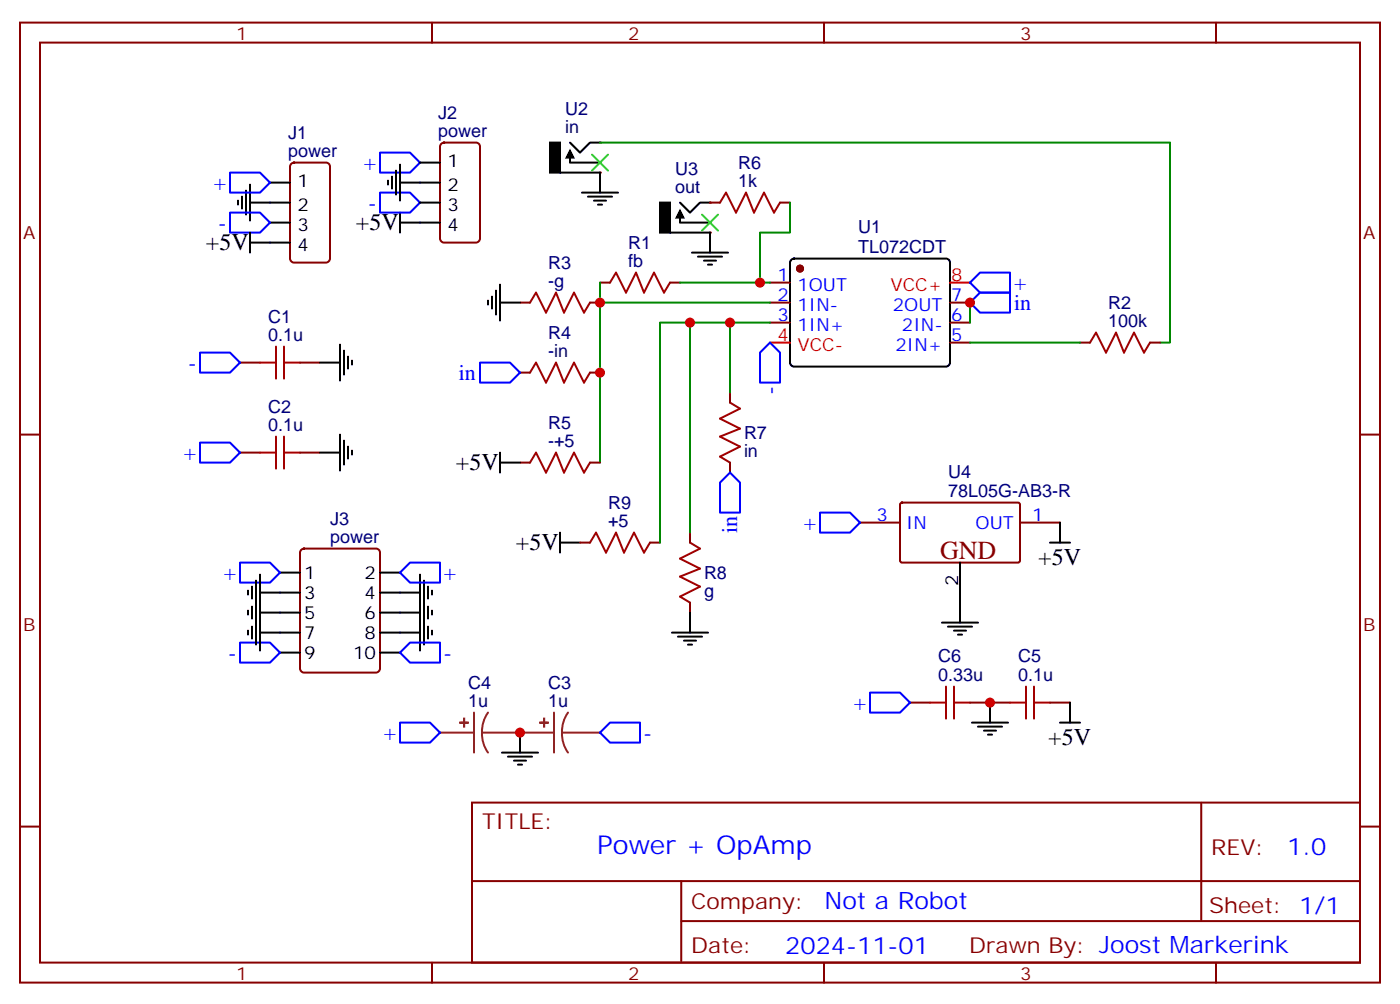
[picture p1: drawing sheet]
<svg xmlns="http://www.w3.org/2000/svg" width="247mm" height="177mm" viewBox="0 0 247 177" stroke-linecap="round" stroke-linejoin="round" font-family="sans-serif">
<g fill="none" stroke="#870000" stroke-width=".35">
<path d="M3.5 4h239.9v169.3h-239.9zM7.1 7.5h232.8v162.3h-232.8zM76.2 4v3.5M145.3 4v3.5M214.5 4v3.5M105.8 49.8h1.8M118.2 49.8h1.7M135.8 49.8h3.5M135.8 53.4h3.5M135.8 56.9h3.5M167.6 53.4h3.5M167.6 56.9h3.5"/>
<path d="M3.5 76.7h3.6M167.6 60.4h3.5M239.9 76.7h3.5M3.5 145.8h3.6M83.3 141.6h156.6v28.2h-156.6zM83.3 155.4h156.5M120.2 155.4v14.1M211.9 141.6v20.9M239.9 145.8h3.5M76.2 169.8v3.5M120.2 162.5h119.6M145.3 169.8v3.5"/>
<path d="M214.5 169.8v3.5"/>
</g>
<circle cx="141.1" cy="47.4" r=".53" fill="#870000" stroke="#870000" stroke-width=".35"/>
<path d="M139.6 45.8l.5-.2h26.8a.71 .71 0 0 1 .7 .7v17.7a.76 .76 0 0 1-.7 .7h-26.8a.76 .76 0 0 1-.8-.7v-17.7z" fill="none" stroke="#000" stroke-width=".35"/>
<path d="M167.6 49.8h3.5M135.8 60.4h3.5" fill="none" stroke="#f00" stroke-width=".35"/>
<path d="M171.1 49.8l1.8-1.7h5.3v3.5h-5.3zM135.8 60.4l1.8 1.8v5.3h-3.5v-5.3z" fill="none" stroke="#00f" stroke-width=".35"/>
<path d="M107.6 49.8l1.1-1.7 1.7 3.5 1.8-3.5 1.4 3.5 1.8-3.5 1.7 3.5 1.1-1.8" fill="none" stroke="#a10000" stroke-width=".35"/>
<path d="M119.9 49.8h15.9" fill="none" stroke="#008700" stroke-width=".35"/>
<g fill="#870000">
<circle cx="105.8" cy="30.4" r=".18"/>
<circle cx="105.8" cy="28.7" r=".18"/>
<circle cx="105.8" cy="25.2" r=".18"/>
</g>
<path d="M97 25.2h1.8v5.2h-1.8z" fill="#000" stroke="#000" stroke-width=".35"/>
<path d="M98.8 30.4h7M100.5 26.9v1.8h5.3M100.5 25.2l1.8 1.7 1.8-1.7h1.7" fill="none" stroke="#000" stroke-width=".35"/>
<path d="M100.5 26.2l.9 1.8h-1.7z" fill="#000"/>
<g fill="#870000">
<circle cx="125.2" cy="41" r=".18"/>
<circle cx="125.2" cy="39.3" r=".18"/>
<circle cx="125.2" cy="35.7" r=".18"/>
</g>
<path d="M116.4 35.7h1.8v5.3h-1.8z" fill="#000" stroke="#000" stroke-width=".35"/>
<g fill="none" stroke="#000" stroke-width=".35">
<path d="M42 35.4v.7M42.7 34.7v2.1M43.4 33.6v4.3M44.1 35.7h7.1M44.1 32.6v6.3M47.6 32.2h3.6M47.6 39.3h3.6M68.4 31.9v.7M69.1 31.2v2.1M69.8 30.1v4.2M70.6 32.2h7M70.6 39.3h7"/>
<path d="M70.6 29v6.4M70.6 37.5v3.5M74.1 35.7h3.5M74.1 28.7h3.5M102.7 34h6.3M103.7 34.7h4.2M104.8 35.4h2.1M105.5 36.1h.7M105.8 30.4v3.6M119.9 37.5v1.8h5.3M119.9 35.7l1.8 1.8 1.8-1.8h1.7M44.1 42.8h7.1"/>
<path d="M44.1 41v3.6M86.1 53v.7M86.8 52.3v2.1M87.5 51.3v4.2M88.2 53.4h3.5M88.2 50.2v6.4M118.2 41h7v3.6M122.1 44.6h6.3M123.1 45.3h4.3M124.2 46h2.1M124.9 46.7h.7M56.4 64h3.6"/>
<path d="M56.4 79.8h3.6M60 60.8v6.3M60 76.7v6.3M60.7 61.8v4.3M60.7 77.7v4.3M61.4 62.9v2.1M61.4 78.8v2.1M62.1 63.6v.7M62.1 79.5v.7M88.2 79.8v3.6M88.2 81.6h3.5M98.8 95.7h3.5"/>
<path d="M98.8 93.9v3.6M169.3 99.2v10.6M185.2 95.7h3.5M187 92.2v3.5M43.7 104.2v.7M43.7 107.7v.7M43.7 111.2v.7M44.4 103.5v2.1M44.4 107v2.1M44.4 110.5v2.1M45.2 102.4v11.3M45.9 111.6h7"/>
<path d="M45.9 104.5h7M45.9 108.1h7M45.9 101.4v13.4M49.4 101h3.5M49.4 115.1h3.5M67 111.6h7.1M67 101h3.6M67 104.5h7.1M67 108.1h7.1M67 115.1h3.6M74.1 101.4v13.4M74.8 102.4v11.3"/>
<path d="M75.5 103.5v2.1M75.5 107v2.1M75.5 110.5v2.1M76.2 104.2v.7M76.2 107.7v.7M76.2 111.2v.7M118.5 111.6h6.4M119.6 112.3h4.2M120.6 113h2.2M121.4 113.7h.7M121.7 108.1v3.5M166.2 109.8h6.3"/>
<path d="M167.2 110.5h4.2M168.3 111.2h2.1M169 111.9h.7M88.5 132.8h6.4M89.6 133.5h4.2M90.7 134.2h2.1M91.4 134.9h.7M91.7 129.2v3.6M171.4 127.5h6.4M172.5 128.2h4.2M173.6 128.9h2.1M174.3 129.6h.7"/>
<path d="M174.6 123.9v3.6M187 127.5h3.5M188.7 123.9v3.6"/>
</g>
<path d="M119.9 36.8l.9 1.8h-1.7z" fill="#000"/>
<path d="M104.4 27.3l2.8 2.8M107.2 27.3l-2.8 2.8M123.8 37.9l2.8 2.8M126.6 37.9l-2.8 2.8" fill="none" stroke="#3c3" stroke-width=".35"/>
<path d="M105.8 25.2h100.6v35.2h-1.8M139.3 35.7v5.3h-5.2v8.8M105.8 49.8v3.6h30M105.8 53.4v28.2M121.7 56.9h-5.3v38.8M128.8 56.9h-7.1v37M135.8 56.9h-7v12.4M171.1 53.4v3.5M171.1 60.4h19.4" fill="none" stroke="#008700" stroke-width=".35"/>
<g fill="none" stroke="#a10000" stroke-width=".35">
<path d="M127 35.7l1.1-1.7 1.7 3.5 1.8-3.5 1.4 3.5 1.8-3.5 1.7 3.5 1.1-1.8M93.5 53.4l1-1.8 1.8 3.5 1.8-3.5 1.4 3.5 1.7-3.5 1.8 3.5 1.1-1.7M45.9 64h2.8M45.9 79.8h2.8M48.7 61.1v5.7M48.7 77v5.7M50.1 64h2.8M50.1 61.1v5.7M50.1 77v5.7M50.1 79.8h2.8M93.5 65.7l1-1.7 1.8 3.5 1.8-3.5 1.4 3.5 1.7-3.5 1.8 3.5 1.1-1.8M128.8 71l1.7 1.1-3.5 1.7 3.5 1.8-3.5 1.4 3.5 1.8-3.5 1.7 1.8 1.1"/>
<path d="M192.3 60.4l1-1.7 1.8 3.5 1.7-3.5 1.5 3.5 1.7-3.5 1.8 3.5 1-1.8M93.5 81.6l1-1.8 1.8 3.6 1.8-3.6 1.4 3.6 1.7-3.6 1.8 3.6 1.1-1.8M104.1 95.7l1-1.8 1.8 3.6 1.8-3.6 1.4 3.6 1.7-3.6 1.8 3.6 1.1-1.8M121.7 95.7l1.8 1.1-3.6 1.7 3.6 1.8-3.6 1.4 3.6 1.8-3.6 1.7 1.8 1.1M164 123.9h2.9M166.9 121.1v5.7M168.3 123.9h2.8M168.3 121.1v5.7M178.2 123.9h2.8M181 121.1v5.7M182.4 123.9h2.8M182.4 121.1v5.7"/>
</g>
<g fill="none" stroke="#870000" stroke-width=".35">
<path d="M51.4 28.9l.5-.2h5.6a.71 .71 0 0 1 .7 .7v16.2a.76 .76 0 0 1-.7 .7h-5.6a.76 .76 0 0 1-.7-.7v-16.2zM77.8 25.4l.5-.2h5.7a.71 .71 0 0 1 .7 .7v16.2a.76 .76 0 0 1-.7 .7h-5.7a.76 .76 0 0 1-.7-.7v-16.2zM125.2 35.7h1.8M137.6 35.7h1.7M91.7 53.4h1.8M104.1 53.4h1.7M42.3 64h3.6M42.3 79.8h3.6M52.9 64h3.5M52.9 79.8h3.5M91.7 65.7h1.8M104.1 65.7h1.7"/>
<path d="M128.8 69.3v1.7M190.5 60.4h1.8M202.8 60.4h1.8M53.2 97l.4-.2h12.7a.71 .71 0 0 1 .7 .7v20.4a.76 .76 0 0 1-.7 .7h-12.7a.76 .76 0 0 1-.7-.7v-20.4zM91.7 81.6h1.8M102.3 95.7h1.8M104.1 81.6h1.7M114.7 95.7h1.7M121.7 93.9v1.8M128.8 81.6v1.8M151.7 92.2h7M158.8 88.8l.3-.1h20.6l.2 .3v10.1l-.3 .1h-20.7l-.2-.3z"/>
<path d="M179.9 92.2h7.1M121.7 106.3v1.8M160.5 123.9h3.5M171.1 123.9h7.1M185.2 123.9h3.5"/>
</g>
<g fill="none" stroke="#00f" stroke-width=".35">
<path d="M40.6 30.4h5.3l1.7 1.8-1.7 1.8h-5.3zM40.6 37.5h5.3l1.7 1.8-1.7 1.7h-5.3zM67 34h5.3l1.8 1.7-1.8 1.8h-5.3zM67 26.9h5.3l1.8 1.8-1.8 1.7h-5.3zM171.1 53.4l1.8-1.8h5.3v3.5h-5.3zM35.3 62.2h5.3l1.7 1.8-1.7 1.7h-5.3zM35.3 78.1h5.3l1.7 1.7-1.7 1.8h-5.3zM84.7 64h5.3l1.7 1.7-1.7 1.8h-5.3zM42.3 99.2h5.3l1.8 1.8-1.8 1.8h-5.3zM127 85.1l1.8-1.7 1.7 1.7v5.3h-3.5zM144.6 90.4h5.3l1.8 1.8-1.8 1.7h-5.3zM42.3 113.3h5.3l1.8 1.8-1.8 1.8h-5.3z"/>
<path d="M70.6 101l1.7-1.8h5.3v3.6h-5.3zM72.3 113.3h5.3v3.6h-5.3l-1.7-1.8zM70.6 127.5h5.2l1.8 1.7-1.8 1.8h-5.2zM105.8 129.2l1.8-1.7h5.3v3.5h-5.3zM153.5 122.2h5.2l1.8 1.7-1.8 1.8h-5.2z"/>
</g>
<path d="M77.6 129.2h6M83.6 125.7v7.1M85 129.2a5.7 5.7 0 0 0 1.1 3.6M85 129.2h12.7M86.1 125.7a5.8 5.8 0 0 0-1.1 3.5M97.7 125.7v7.1M99.1 129.2a5.7 5.7 0 0 0 1.1 3.6M99.1 129.2h6.7M100.2 125.7a5.8 5.8 0 0 0-1.1 3.5" fill="none" stroke="#8c2424" stroke-width=".35"/>
<g fill="#8c2424" stroke="#8c2424" stroke-width=".35">
<path d="M96 126.8v1.4z"/>
<path d="M95.2 127.5h1.5z"/>
<path d="M81.8 126.8l.1 1.4z"/>
<path d="M81.1 127.5h1.4z"/>
</g>
<g fill="#c00">
<circle cx="171.1" cy="53.4" r=".88"/>
<circle cx="105.8" cy="53.4" r=".88"/>
<circle cx="105.8" cy="65.7" r=".88"/>
<circle cx="134.1" cy="49.8" r=".88"/>
<circle cx="128.8" cy="56.9" r=".88"/>
<circle cx="121.7" cy="56.9" r=".88"/>
<circle cx="91.7" cy="129.2" r=".88"/>
<circle cx="174.6" cy="123.9" r=".88"/>
</g>
<text font-size="4.6" fill="#800" x="165.8" y="98.5">GND</text>
<text font-size="4.6" fill="#00f" x="105.3" y="150.6">Power + OpAmp</text>
<g font-size="4.2">
<text x="62.8" y="40.6">+5V</text>
<text x="36.3" y="44.1">+5V</text>
<text x="80.4" y="82.9">+5V</text>
<text x="91" y="97.1">+5V</text>
<text x="183.1" y="99.7">+5V</text>
<text x="184.9" y="131.4">+5V</text>
</g>
<g font-size="4.2" fill="#00f">
<text x="227.1" y="150.8">1.0</text>
<text x="145.4" y="160.4">Not a Robot</text>
<text x="138.5" y="168.2">2024-11-01</text>
</g>
<g font-size="3.9" fill="#00f">
<text x="64.2" y="30">+</text>
<text x="37.7" y="33.5">+</text>
<text x="38.6" y="40.5">-</text>
<text x="65" y="37">-</text>
<text x="178.9" y="51.1">+</text>
<text x="178.9" y="54.7">in</text>
<text x="33.3" y="65.2">-</text>
<text x="80.9" y="67">in</text>
<text x="137.1" y="69.4" transform="rotate(-90 137.1 69.4)">-</text>
<text x="32.5" y="81.1">+</text>
<text x="130" y="94" transform="rotate(-90 130 94)">in</text>
<text x="141.8" y="93.5">+</text>
<text x="39.5" y="102.3">+</text>
<text x="78.3" y="102.3">+</text>
<text x="40.3" y="116.4">-</text>
<text x="78.3" y="116.4">-</text>
<text x="150.6" y="125.2">+</text>
<text x="67.7" y="130.5">+</text>
<text x="113.6" y="130.5">-</text>
</g>
<g font-size="3.9" fill="#800">
<text x="85" y="146.2">TITLE:</text>
<text x="213.6" y="150.8">REV:</text>
<text x="121.9" y="160.4">Company:</text>
<text x="213.3" y="161">Sheet: 1/1</text>
<text x="121.9" y="168">Date:</text>
<text x="171" y="168.1">Drawn By: Joost Markerink</text>
</g>
<g font-size="3.2" fill="#800">
<text x="41.6" y="7">1</text>
<text x="110.8" y="7">2</text>
<text x="179.9" y="7">3</text>
<text x="4.1" y="42.1">A</text>
<text x="240.4" y="42.1">A</text>
<text x="4.1" y="111.2">B</text>
<text x="240.4" y="111.2">B</text>
<text x="41.6" y="172.8">1</text>
<text x="110.8" y="172.8">2</text>
<text x="179.9" y="172.8">3</text>
</g>
<g font-size="3.2" fill="#000080">
<text x="77.3" y="20.9">J2</text>
<text x="99.7" y="23.4">in</text>
<text x="99.7" y="20.2">U2</text>
<text x="50.8" y="27.6">power</text>
<text x="50.8" y="24.4">J1</text>
<text x="77.3" y="24.1">power</text>
<text x="130.2" y="29.7">R6</text>
<text x="119.1" y="34">out</text>
<text x="119.1" y="30.8">U3</text>
<text x="130.2" y="32.9">1k</text>
<text x="151.4" y="41.2">U1</text>
<text x="96.7" y="47.4">R3</text>
<text x="110.8" y="47">fb</text>
<text x="110.8" y="43.8">R1</text>
<text x="151.4" y="44.6">TL072CDT</text>
<text x="96.7" y="50.6">-g</text>
<text x="47.3" y="56.9">C1</text>
<text x="96.7" y="59.7">R4</text>
<text x="195.4" y="57.6">100k</text>
<text x="195.4" y="54.4">R2</text>
<text x="47.3" y="60.1">0.1u</text>
<text x="96.7" y="62.9">-in</text>
<text x="47.3" y="76">0.1u</text>
<text x="47.3" y="72.8">C2</text>
<text x="96.7" y="75.6">R5</text>
<text x="131.2" y="77.4">R7</text>
<text x="96.7" y="78.8">-+5</text>
<text x="131.2" y="80.6">in</text>
<text x="107.3" y="89.7">R9</text>
<text x="167.2" y="87.6">78L05G-AB3-R</text>
<text x="167.2" y="84.3">U4</text>
<text x="58.2" y="95.7">power</text>
<text x="58.2" y="92.5">J3</text>
<text x="107.3" y="92.9">+5</text>
<text x="124.2" y="105.3">g</text>
<text x="124.2" y="102.1">R8</text>
<text x="165.5" y="116.8">C6</text>
<text x="179.6" y="116.8">C5</text>
<text x="82.6" y="124.6">1u</text>
<text x="82.6" y="121.5">C4</text>
<text x="96.7" y="124.6">1u</text>
<text x="96.7" y="121.5">C3</text>
<text x="165.5" y="120.1">0.33u</text>
<text x="179.6" y="120.1">0.1u</text>
</g>
<g font-size="3.2">
<text x="78.9" y="29.4">1</text>
<text x="52.5" y="32.9">1</text>
<text x="78.9" y="33.6">2</text>
<text x="52.5" y="37.1">2</text>
<text x="52.5" y="40.7">3</text>
<text x="78.9" y="37.1">3</text>
<text x="78.9" y="40.7">4</text>
<text x="52.5" y="44.2">4</text>
<text x="53.6" y="102.1">1</text>
<text x="53.6" y="105.6">3</text>
<text x="64.3" y="102.1">2</text>
<text x="64.3" y="105.6">4</text>
<text x="169" y="103.4" transform="rotate(-90 169 103.4)">2</text>
<text x="53.6" y="109.1">5</text>
<text x="53.6" y="112.6">7</text>
<text x="64.3" y="109.1">6</text>
<text x="64.3" y="112.6">8</text>
<text x="53.6" y="116.2">9</text>
<text x="62.3" y="116.2">10</text>
</g>
<g font-size="3.2" fill="#00f">
<text x="137.2" y="49.5">1</text>
<text x="137.2" y="53">2</text>
<text x="140.7" y="51.3">1OUT</text>
<text x="167.7" y="53">7</text>
<text x="137.2" y="56.6">3</text>
<text x="140.7" y="54.8">1IN-</text>
<text x="140.7" y="58.3">1IN+</text>
<text x="157.5" y="54.8">2OUT</text>
<text x="159.1" y="58.3">2IN-</text>
<text x="167.7" y="56.6">6</text>
<text x="157.9" y="61.8">2IN+</text>
<text x="167.7" y="60.1">5</text>
<text x="154.6" y="91.8">3</text>
<text x="159.8" y="93.2">IN</text>
<text x="172.1" y="93.2">OUT</text>
<text x="182" y="91.8">1</text>
</g>
<g font-size="3.2" fill="#f00">
<text x="157.1" y="51.3">VCC+</text>
<text x="167.7" y="49.5">8</text>
<text x="137.2" y="60.1">4</text>
<text x="140.7" y="61.8">VCC-</text>
</g>
</svg>
